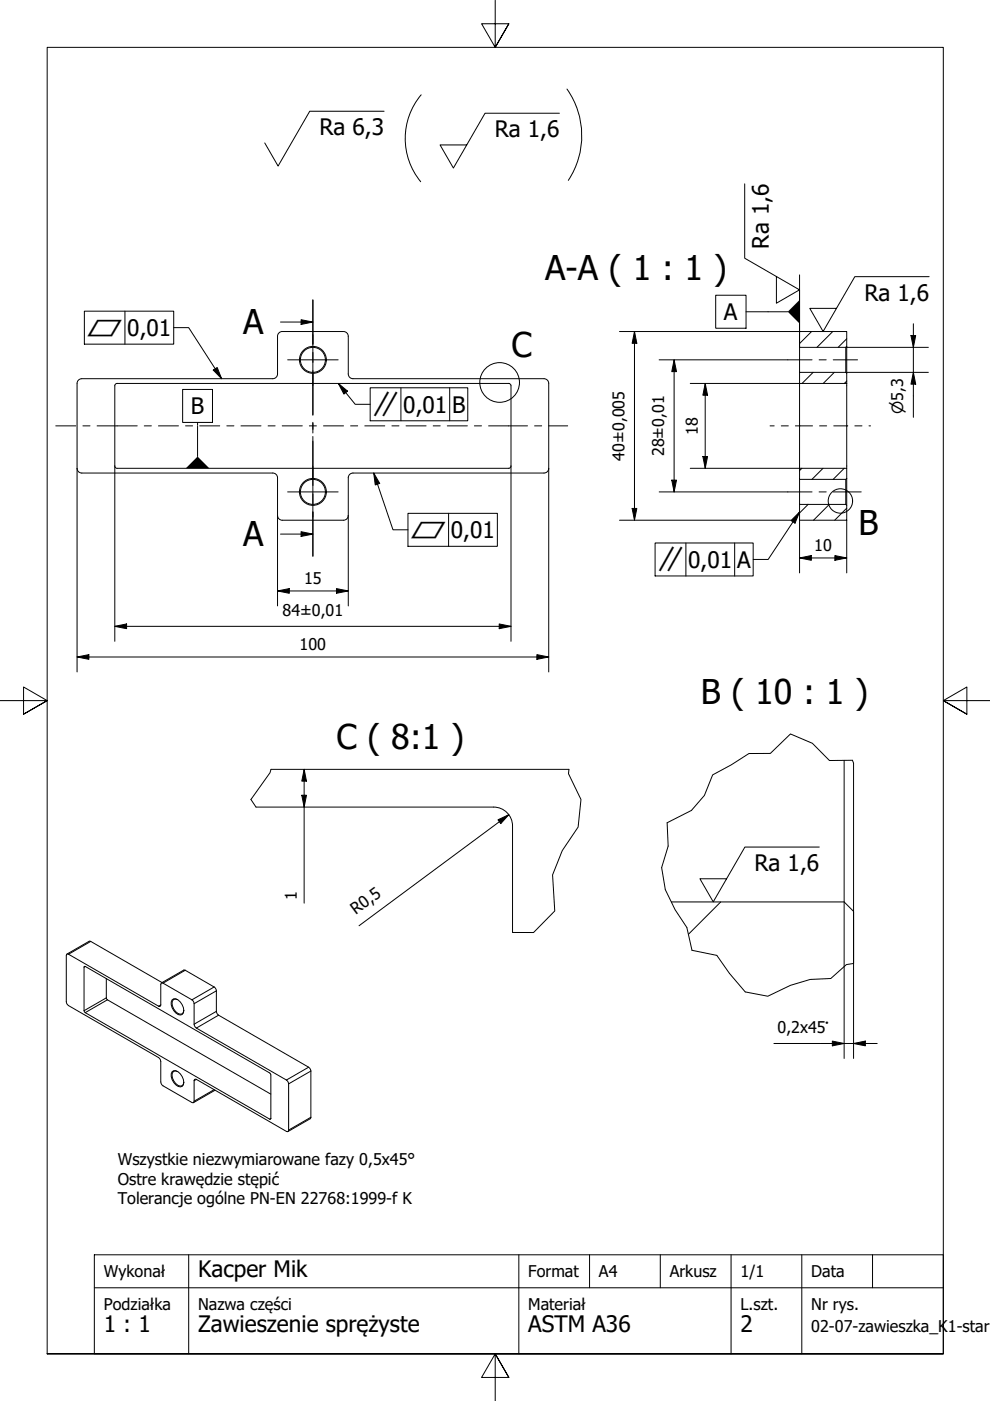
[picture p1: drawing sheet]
<svg xmlns="http://www.w3.org/2000/svg" width="210mm" height="297mm" viewBox="0 0 210 297" stroke-linecap="round" stroke-linejoin="round" font-family="sans-serif">
<!-- layer: Hatch (ISO) -->
<g fill="none" stroke="#000" stroke-width=".21">
<path d="M172.1 70.3l-2.6 2.5M172.4 78.9l-2.3 2.4M176.6 70.3l-3.4 3.3M176.9 78.9l-2.4 2.4M179.5 71.8l-1.8 1.8M170 99.3l-.5 .5M174.5 99.3l-2.4 2.3M179 99.3l-2.4 2.3M179.5 80.8l-.5 .5M171.3 106.9l-1.8 1.9M175.8 106.9l-3.3 3.4M179.5 107.7l-2.5 2.6"/>
<path d="M152.8 191.2l-6.8 6.9"/>
</g>
<!-- layer: Visible (ISO) -->
<g fill="none" stroke="#000" stroke-width=".21">
<path d="M169.5 70.3h10v3.1l-.2 .2h-9.8zM169.5 78.9h9.8l.2 .2v2.2h-10zM169.5 73.6v5.3M179.3 73.6v5.3M179.5 73.4v5.7M16.6 80.6l.7-.3h40.5a1 1 0 0 0 1-1v-8a1 1 0 0 1 1-1h13a1 1 0 0 1 1 1v8a1 1 0 0 0 1 1h40.5a1 1 0 0 1 1 1v18a1 1 0 0 1-1 1h-40.5a1 1 0 0 0-1 1v8a1 1 0 0 1-1 1h-13a1 1 0 0 1-1-1v-8a1 1 0 0 0-1-1h-40.5a1 1 0 0 1-1-1v-18zM107.8 81.3l.3 .1 .2 .4v17v.3l-.5 .2M107.8 81.3h-83l-.4 .2-.1 .3v17l.1 .3 .4 .2h83M169.5 99.3h10v2.1l-.2 .2h-9.8zM169.5 81.3v18M179.5 81.3v18M169.5 106.9h9.8l.2 .2v3.2h-10z"/>
<path d="M169.5 101.6v5.3M179.3 101.6v5.3M179.5 101.4v5.7M54.3 171.1h50.4a4 4 0 0 1 4 4v22.6M57.5 163.1h63.1M179 161.2v30M181 161.8v31.4l-2-2h-36.7M181 193.2v11.1M14.1 202.3h.4l19.1 11h.4l.1-.2v-4.4l.2-.3 6.4 3.6 .5 .8v4.3l.4 .9 19.4 11.2 .2 .6-.1 10-.4 .1-19.1-11-.2-.1-.2 .3v4.4l-.3 .3-6.3-3.6-.5-.8v-4.4l-.5-.8-19.3-11.2-.2-.6zM14.2 202.3l4.9-2.8 15.3 8.8M17.9 204.9l39.3 22.6 .2 .4v9.4l-39.3-22.6-.3-.4zM22.5 207.5v4.1l.3 .4 34.6 20"/>
<path d="M34.2 208.4l4.7-2.7h.4l6.3 3.8 .3 .6v4.3l.4 .8 19.4 11.3 .2 .6v10l-4.8 2.8M36.5 212a1.15 1.15 0 0 1 1.7 .4 2.14 2.14 0 0 1 .4 2.7 1.48 1.48 0 0 1-1.8-.9 2.09 2.09 0 0 1-.3-2.2zM37.7 211.9l-.5-.1-.4 .1a1.78 1.78 0 0 0 .4 2.6l.5 .4 .5 .1h.4l.3-.3 .1-.5M36.5 227.2a1.15 1.15 0 0 1 1.7 .5 2.14 2.14 0 0 1 .4 2.6 1.48 1.48 0 0 1-1.8-.8 2.09 2.09 0 0 1-.3-2.3zM37.7 227.2l-.5-.1h-.4a1.78 1.78 0 0 0 .4 2.6l.5 .4 .5 .2 .4-.1 .3-.3 .1-.5M45.6 231.1l-4.6 2.7"/>
<circle cx="66.3" cy="76.3" r="2.85"/>
<circle cx="66.3" cy="76.3" r="2.65"/>
<circle cx="66.3" cy="104.3" r="2.85"/>
<circle cx="66.3" cy="104.3" r="2.65"/>
</g>
<!-- layer: Break Line (ISO) -->
<path d="M57.5 163.1l-.3 .7-4 5.7 1.1 1.6M120.6 163.1l-.1 .9 2.7 5.5-.6 5.9-3.4 4.9-2 5.2 .4 7.6-4.5 4.6h-4.4M181 161.8l-.3-.6h-4.8l-3.7-3.6-4.6-2-4.3 4.1-4.5 .1-3.8 2.4-3.9 2.1-1.7 4.3-2.8 3.2-5.2 2.6 .3 5-1.4 4.6 .8 4.6 2 4.3 2.5 3.7 1.1 4.9 5.3 1.1 2.7 3.8 3.3 3.9 4.8 .9 4.8-2.3 4.2-1.2 4.3-.2 3.4-3 1.5-.2" fill="none" stroke="#000" stroke-width=".21"/>
<!-- layer: Visible Narrow (ISO) -->
<g fill="none" stroke="#000" stroke-width=".21">
<path d="M19.2 199.6l-4.7 2.7M18.1 204.9l-.3 .1M22.5 211.6l-4.7 2.7M22.8 212l-4.7 2.7M34.1 213.1l-.5 .2M39.3 205.7l-4.7 2.7M45.4 209.3l-4.7 2.7M45.9 210.1l-4.7 2.7M45.9 214.4l-4.7 2.7M46.3 215.2l-4.7 2.8M41.6 228.9l-.4 .2M45.4 231l-4.2 2.5"/>
<path d="M57.4 237.2l-.2 .1M65.4 226.3l-4.7 2.7M65.9 236.9l-4.7 2.7M65.9 227.1l-4.7 2.7"/>
</g>
<!-- layer: Section Line (ISO) -->
<path d="M59.5 68.3h6.8M63.8 67.8l2.5 .5-2.5 .5zM66.3 63.6v9.4M66.3 74.7v2.1M66.3 78.6v9.4M66.3 89.7v2.1M66.3 93.6v9.3M59.5 113.2h6.8M63.8 112.7l2.5 .5-2.5 .5zM66.3 104.7v2.1M66.3 108.5v9.4" fill="none" stroke="#000" stroke-width=".21"/>
<path d="M63.8 67.8l2.5 .5-2.5 .5zM63.8 112.7l2.5 .5-2.5 .5z" fill="#000"/>
<!-- layer: Detail Boundary (ISO) -->
<g fill="none" stroke="#000" stroke-width=".21">
<circle cx="105.9" cy="81.1" r="4.2"/>
<circle cx="178.2" cy="106.2" r="2.59"/>
</g>
<!-- layer: Border (ISO) -->
<path d="M105 0v10l-2.9-5h5.8l-2.9 5 2.9-5M0 148.5h10l-5-2.8v5.7l5-2.9-5 2.9M210 148.5h-10l5-2.8v5.7l-5-2.9 5 2.9M10 287v-277h190v277h-190h190M107.9 292l-2.9-5 2.9 5h-5.8l2.9-5v10" fill="none" stroke="#000" stroke-width=".21"/>
<!-- layer: Title (ISO) -->
<path d="M110 266v21M125 266v7M140 266v7M155 266v7M185 266v7" fill="none" stroke="#000" stroke-width=".21"/>
<!-- layer: tabelka -->
<path d="M20 273h180M40 266v21M155 273v14M170 266v21" fill="none" stroke="#000" stroke-width=".21"/>
<!-- layer: ramka -->
<path d="M20 266h180v21h-180z" fill="none" stroke="#000" stroke-width=".21"/>
<!-- layer: Sketch Geometry (ISO) -->
<path d="M120.2 18.9a17.2 17.2 0 0 1 .3 19.3M89.3 20.1a14.4 14.4 0 0 0-.1 18.4" fill="none" stroke="#000" stroke-width=".21"/>
<!-- layer: Center Mark (ISO) -->
<path d="M61 76.3h10.7M66.3 70.9v10.7M66.3 98.9v10.7M61 104.3h10.7" fill="none" stroke="#000" stroke-width=".21"/>
<!-- layer: Centerline (ISO) -->
<g fill="none" stroke="#000" stroke-width=".21">
<path d="M66.3 79.3v8.7M167 76.3h5.2M173.7 76.3h1.5M176.7 76.3h5.1M11.8 90.3h4.3M17.6 90.3h1.5M20.6 90.3h8.5M30.6 90.3h1.5M33.6 90.3h4.2M39.3 90.3h1.5M42.3 90.3h4.3M48.1 90.3h1.5"/>
<path d="M51.1 90.3h4.2M56.8 90.3h1.5M59.8 90.3h4.3M65.6 90.3h1.5M66.3 89.5v1.5M66.3 92.5v8.8M68.6 90.3h4.2M74.3 90.3h1.5M77.3 90.3h4.3M83.1 90.3h1.5M86.1 90.3h4.2M91.8 90.3h1.5"/>
<path d="M94.8 90.3h4.3M100.6 90.3h1.5M103.6 90.3h8.2M113.3 90.3h1.6M116.4 90.3h4M163.3 90.3h.8M165.7 90.3h1.4M168.6 90.3h3.7M173.8 90.3h1.5M176.8 90.3h2.9M181.3 90.3h1.5M184.2 90.3h.4"/>
<path d="M167 104.3h5.2M173.7 104.3h1.5M176.7 104.3h5.9"/>
</g>
<!-- layer: Dimension (ISO) -->
<g fill="none" stroke="#000" stroke-width=".21">
<path d="M131.3 70.3h38.2M134.5 70.3l.5 2.5h-1zM134.5 70.3v40M139.8 76.3h27.2M142.9 76.3l.5 2.5h-1zM142.9 76.3v28M179.3 73.6h17.5M179.3 78.9h17.5M193.1 71.1h1.1l-.5 2.5zM193.7 78.9l.5 2.5h-1.1zM193.7 68.6v19.9M16.3 99.3v43.2"/>
<path d="M24.3 98.8v37.2M108.3 98.8v37.2M116.3 99.3v43.2M146.3 99.3h23.2M146.3 81.3h23.2M149 96.8h1l-.5 2.5zM149.5 81.3l.5 2.5h-1zM149.5 81.3v18M58.8 109.3v19.2M73.8 109.3v19.2M131.3 110.3h36.5M134 107.8h1l-.5 2.5z"/>
<path d="M139.8 104.3h27.2M142.4 101.8h1l-.5 2.5zM169.5 118.3l2.5-.5v1zM169.5 118.3h10M169.5 110.3v11.2M177 117.8l2.5 .5-2.5 .5zM179.5 110.3v11.2M16.3 139.3l2.5-.5v1zM16.3 139.3h100M24.3 132.8l2.5-.5v1zM24.3 132.8h84M58.8 125.3l2.5-.5v1z"/>
<path d="M58.8 125.3h15M71.3 124.8l2.5 .5-2.5 .5zM105.8 132.3l2.5 .5-2.5 .5zM113.8 138.8l2.5 .5-2.5 .5zM64 168.6h1l-.5 2.5zM64.5 163.1l.5 2.5h-1zM64.5 163.1v28.4M105.6 173.8l2.3-1.1-1.7 1.9zM107.9 172.7l-31.8 23.6M179 191.2v33.2M181 193.2v31.2M164.1 221.2h21.9"/>
<path d="M176.5 220.7l2.5 .5-2.5 .5zM181 221.2l2.5-.5v1z"/>
</g>
<g fill="#000">
<path d="M134.5 70.3l.5 2.5h-1zM142.9 76.3l.5 2.5h-1zM193.1 71.1h1.1l-.5 2.5zM149 96.8h1l-.5 2.5zM149.5 81.3l.5 2.5h-1zM193.7 78.9l.5 2.5h-1.1zM134 107.8h1l-.5 2.5zM142.4 101.8h1l-.5 2.5zM169.5 118.3l2.5-.5v1zM177 117.8l2.5 .5-2.5 .5zM16.3 139.3l2.5-.5v1zM24.3 132.8l2.5-.5v1z"/>
<path d="M58.8 125.3l2.5-.5v1zM71.3 124.8l2.5 .5-2.5 .5zM105.8 132.3l2.5 .5-2.5 .5zM113.8 138.8l2.5 .5-2.5 .5zM64 168.6h1l-.5 2.5zM64.5 163.1l.5 2.5h-1zM105.6 173.8l2.3-1.1-1.7 1.9zM176.5 220.7l2.5 .5-2.5 .5zM181 221.2l2.5-.5v1z"/>
</g>
<!-- layer: Symbol (ISO) -->
<g fill="none" stroke="#000" stroke-width=".21">
<path d="M81.4 23.6h-15.7l-6.7 11.6-2.9-4.9M118.6 24h-15.8l-6.7 11.6-2.8-4.9h5.7M157.9 39v15.7l11.6 6.8-4.9 2.8v-5.7M169.5 58.3v15.3M197 58.7h-15.8l-6.7 11.6-2.8-4.9h5.7M17.9 66h18.9v7h-18.9zM26.5 66v7M36.8 69.5h3.2l7 10.8M45.2 78.5l.8-.6 1 2.4zM151.7 62.6h6.5v7h-6.5zM158.2 66.1h8.8M38.7 82.6h6.4v7h-6.4z"/>
<path d="M41.9 90.4v6.4M41.9 89.6v.6M71.7 81.3l2 1.6-.8 .7zM71.7 81.3l3.6 4.4h3.2M78.5 82.2h20.7v7h-20.7zM85 82.2v7M95.3 82.2v7M79.2 100.3l1.3 2.2-.9 .3zM79.2 100.3l4.1 12h3.2M86.5 108.8h19v7h-19zM95.1 108.8v7M138.9 115.1h20.8v7h-20.8z"/>
<path d="M145.4 115.1v7M155.8 115.1v7M169.5 108.6l-.9 2.3-.9-.5zM169.5 108.6l-6.6 10h-3.2M173.7 179.6h-15.8l-6.7 11.6-2.8-4.9h5.7"/>
</g>
<path d="M45.2 78.5l.8-.6 1 2.4zM169.5 63.6v5l-2.5-2.5zM41.9 96.8l2.5 2.5h-5zM71.7 81.3l2 1.6-.8 .7zM79.2 100.3l1.3 2.2-.9 .3zM169.5 108.6l-.9 2.3-.9-.5z" fill="#000"/>
<g font-size="7.2">
<text x="115.6" y="59.3">A-A ( 1 : 1 )</text>
<text x="51.6" y="70.9">A</text>
<text x="108.4" y="75.8">C</text>
<text x="182.1" y="113.5">B</text>
<text x="51.6" y="115.9">A</text>
<text x="148.6" y="149.2">B ( 10 : 1 )</text>
<text x="71.3" y="158.8">C ( 8:1 )</text>
</g>
<g font-size="4.8">
<text x="67.7" y="28.7">Ra 6,3</text>
<text x="104.9" y="29.1">Ra 1,6</text>
<text x="163" y="52.7" transform="rotate(-90 163 52.7)">Ra 1,6</text>
<text x="183.3" y="63.8">Ra 1,6</text>
<text x="27" y="71.2">0,01</text>
<text x="153.5" y="67.8">A</text>
<text x="40.5" y="87.8">B</text>
<text x="85.5" y="87.5">0,01</text>
<text x="95.8" y="87.5">B</text>
<text x="95.6" y="114.1">0,01</text>
<text x="145.9" y="120.4">0,01</text>
<text x="156.3" y="120.4">A</text>
<text x="160" y="184.7">Ra 1,6</text>
<text x="42" y="270.7">Kacper Mik</text>
<text x="22" y="282.4">1 : 1</text>
<text x="42" y="282.4">Zawieszenie sprężyste</text>
<text x="112" y="282.4">ASTM A36</text>
<text x="157" y="282.4">2</text>
</g>
<g font-size="4.6">
<text x="18.4" y="71.1">⏥</text>
<text x="79" y="88.2">∥</text>
<text x="87" y="114">⏥</text>
<text x="139.4" y="121.1">∥</text>
</g>
<g font-size="3.4">
<text x="147.9" y="92.2" transform="rotate(-90 147.9 92.2)">18</text>
<text x="132.4" y="97.7" transform="rotate(-90 132.4 97.7)">40±0,005</text>
<text x="140.8" y="96.7" transform="rotate(-90 140.8 96.7)">28±0,01</text>
<text x="172.6" y="116.7">10</text>
<text x="64.5" y="123.7">15</text>
<text x="59.9" y="130.6">84±0,01</text>
<text x="63.5" y="137.7">100</text>
<text x="63" y="190.7" transform="rotate(-90 63 190.7)">1</text>
<text x="75.5" y="194.1" transform="rotate(-37 75.5 194.1)">R0,5</text>
<text x="164.8" y="219.1">0,2x45°</text>
<text x="25" y="247">Wszystkie niezwymiarowane fazy 0,5x45°</text>
<text x="25" y="251.2">Ostre krawędzie stępić</text>
<text x="25" y="255.3">Tolerancje ogólne PN-EN 22768:1999-f K</text>
<text x="22" y="270.7">Wykonał</text>
<text x="112" y="270.7">Format</text>
<text x="127" y="270.7">A4</text>
<text x="142" y="270.7">Arkusz</text>
<text x="157" y="270.7">1/1</text>
<text x="172" y="270.7">Data</text>
<text x="22" y="277.7">Podziałka</text>
<text x="42" y="277.7">Nazwa części</text>
<text x="112" y="277.7">Materiał</text>
<text x="157" y="277.7">L.szt.</text>
<text x="172" y="277.7">Nr rys.</text>
<text x="172" y="282.4">02-07-zawieszka_K</text>
<text x="201" y="282.4">1-stare</text>
</g>
<text font-size="3.3" x="191.5" y="87.7" transform="rotate(-90 191.5 87.7)">⌀5,3</text>
</svg>
